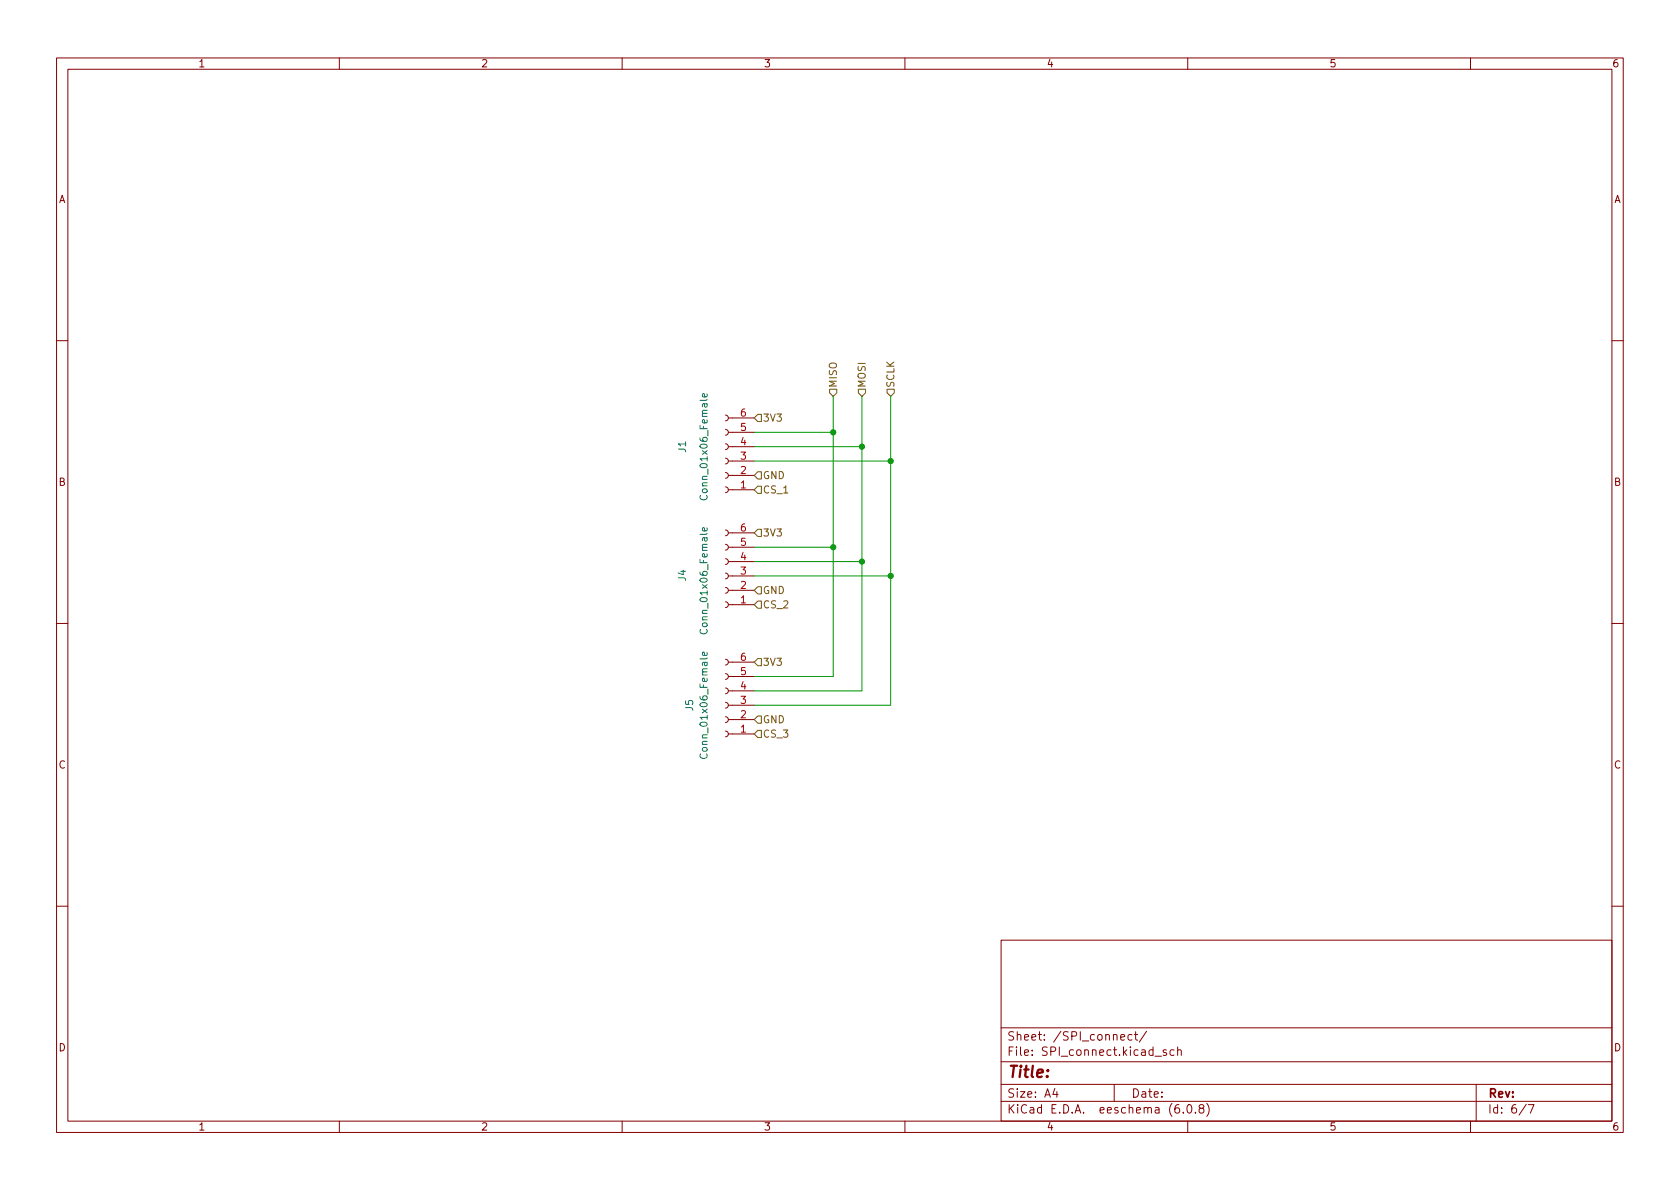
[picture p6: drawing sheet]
<svg xmlns="http://www.w3.org/2000/svg" width="297mm" height="210mm" viewBox="0 0 297 210" stroke-linecap="round" stroke-linejoin="round" font-family="sans-serif">
<g fill="none" stroke="#840000" stroke-width=".18">
<path d="M10 10.2h277v190.1h-277zM12 12.2h273v186.1h-273zM60 10.2v2M110 10.2v2M160 10.2v2M210 10.2v2M260 10.2v2M10 60.2h2M128.3 73.4l.3 .1 .2 .4-.2 .4-.3 .1M128.3 75.9l.3 .2 .2 .3-.2 .4-.3 .2M128.3 78.5l.3 .1 .2 .4-.2 .3-.3 .2M128.8 73.9h4.5"/>
<path d="M128.8 76.4h4.5M128.8 79h4.5M285 60.2h2M128.3 81l.3 .2 .2 .3-.2 .4-.3 .1M128.3 83.6l.3 .1 .2 .4-.2 .3-.3 .2M128.3 86.1l.3 .1 .2 .4-.2 .4-.3 .1M128.3 93.7l.3 .2 .2 .3-.2 .4-.3 .1M128.3 96.3l.3 .1 .2 .4-.2 .3-.3 .2M128.3 98.8l.3 .1 .2 .4-.2 .4-.3 .1M128.8 81.5h4.5M128.8 84.1h4.5M128.8 86.6h4.5"/>
<path d="M128.8 94.2h4.5M128.8 96.8h4.5M128.8 99.3h4.5M10 110.2h2M128.3 101.3l.3 .2 .2 .3-.2 .4-.3 .2M128.3 103.9l.3 .1 .2 .4-.2 .3-.3 .2M128.3 106.4l.3 .2 .2 .3-.2 .4-.3 .1M128.3 116.6l.3 .1 .2 .4-.2 .3-.3 .2M128.3 119.1l.3 .2 .2 .3-.2 .4-.3 .1M128.8 101.8h4.5M128.8 104.4h4.5M128.8 106.9h4.5"/>
<path d="M128.8 117.1h4.5M128.8 119.6h4.5M285 110.2h2M128.3 121.7l.3 .1 .2 .4-.2 .3-.3 .2M128.3 124.2l.3 .1 .2 .4-.2 .4-.3 .1M128.3 126.7l.3 .2 .2 .3-.2 .4-.3 .2M128.3 129.3l.3 .1 .2 .4-.2 .3-.3 .2M128.8 122.2h4.5M128.8 124.7h4.5M128.8 127.2h4.5M128.8 129.8h4.5M10 160.2h2"/>
<path d="M177 166.3h108v32h-108zM285 160.2h2M60 198.3v2M110 198.3v2M160 198.3v2M177 194.8h108M177 191.8h108M177 187.8h108M177 181.8h108M186.5 192.5l-.4 1h1M186.9 193v1M197 191.8v3"/>
<path d="M198.1 183.4l.8-.1-.1-.3-.4-.1-.3 .2 .1 .8h.6M200.1 183l-.4-.1-.3 .3v.4l.2 .3h.5M200.6 182.9h.5M200.8 182.4v1.3l.3 .2M202.7 182.4l-1.3 1.9M204.2 186.8h1.2M206.2 185.7l-.3-.1-.3 .2 .1 .3 .5 .1v.4h-.6M207.6 185.7l-.5-.1-.2 .3v.4l.1 .3h.6M208.2 185.8l.2-.2 .4 .1 .1 .9M208.2 185.1v1.5M208.4 195.3a.59 .59 0 0 0-.7 .7v.5l.2 .3h.4l.2-.1 .1-.5-.2-.2-.4-.1-.3 .3M209.2 196.7v.1"/>
<path d="M210 198.3v2M210.1 195.4l.1-.1a.81 .81 0 0 1 .6 .7 .81 .81 0 0 1-.3 .8h-.1a.81 .81 0 0 1-.6-.6 .81 .81 0 0 1 .3-.8zM211.4 196.7v.1M212.3 196l-.3-.3 .1-.2 .2-.2 .4 .1 .2 .2-.1 .2-.7 .2-.1 .3 .1 .4 .2 .1h.3l.3-.3v-.2l-.3-.3M213.4 195.1a1.72 1.72 0 0 1 0 2.3M260 198.3v2M261 191.8v6.5M269.9 195.3l-1.3 1.9M270.2 195.3h1l-.6 1.5"/>
</g>
<path d="M125 69.6v.4l-.1 .2-.7-.1v-.5h.3l.1 .6M123.9 87.6a.6 .6 0 0 0 .4 .8 .6 .6 0 0 0 .7-.6l-.1-.2M125 93.3v.4l-.1 .2-.7-.1v-.5h.3l.1 .6M123.9 111.3a.6 .6 0 0 0 .4 .8 .6 .6 0 0 0 .7-.6l-.1-.2M125 115.4v.3l-.1 .2-.7-.1v-.4l.3-.1 .1 .6M123.9 133.3a.6 .6 0 0 0 .4 .9 .6 .6 0 0 0 .7-.6l-.1-.3" fill="none" stroke="#006464" stroke-width=".18"/>
<path d="M134 73.3h.6v1.2h-.6l-.7-.6zM146.7 68.8h1.3v.7l-.7 .6-.6-.6zM151.8 68.8h1.2v.7l-.6 .6-.6-.6zM156.8 68.8h1.3v.7l-.6 .6-.7-.6zM134 93.6h.6v1.3h-.6l-.7-.7zM134 86h.6v1.2h-.6l-.7-.6zM134 83.4h.6v1.3h-.6l-.7-.6zM134 103.8h.6v1.2h-.6l-.7-.6zM134 106.3h.6v1.3h-.6l-.7-.7zM134 116.5h.6v1.2h-.6l-.7-.6zM134 126.6h.6v1.3h-.6l-.7-.7zM134 129.2h.6v1.2h-.6l-.7-.6z" fill="none" stroke="#725600" stroke-width=".18"/>
<path d="M133.3 79h19.1M133.3 76.4h14M147.3 70.1v49.5h-14M152.4 70.1v52.1h-19.1M157.5 70.1v54.6h-24.2M133.3 81.5h24.2M133.3 99.3h19.1M133.3 96.8h14M133.3 101.8h24.2" fill="none" stroke="#009600" stroke-width=".18"/>
<g fill="#009600" stroke="#009600" stroke-width=".18">
<circle cx="152.4" cy="99.3" r=".46"/>
<circle cx="147.3" cy="96.8" r=".46"/>
<circle cx="157.5" cy="101.8" r=".46"/>
<circle cx="152.4" cy="79" r=".46"/>
<circle cx="147.3" cy="76.4" r=".46"/>
<circle cx="157.5" cy="81.5" r=".46"/>
</g>
<text font-size="2.8" fill="#840000" x="178" y="190.6">Title:</text>
<g font-size="2.1" fill="#840000">
<text x="178" y="184">Sheet: /SPI_connect/</text>
<text x="178" y="186.7">File: SPI_connect.kicad_sch</text>
<text x="178" y="196.9">KiCad E.D.A. eeschema (6.0.8)</text>
<text x="178" y="194.1">Size: A4</text>
<text x="200" y="194.1">Date:</text>
<text x="263" y="194.1">Rev:</text>
<text x="263" y="196.9">Id: 6/7</text>
</g>
<g font-size="1.8" fill="#840000">
<text x="35" y="11.9">1</text>
<text x="85" y="11.9">2</text>
<text x="135" y="11.9">3</text>
<text x="185" y="11.9">4</text>
<text x="235" y="11.9">5</text>
<text x="285" y="11.9">6</text>
<text x="10.3" y="35.9">A</text>
<text x="285.3" y="35.9">A</text>
<text x="10.3" y="85.9">B</text>
<text x="285.3" y="85.9">B</text>
<text x="10.3" y="135.9">C</text>
<text x="285.3" y="135.9">C</text>
<text x="10.3" y="185.9">D</text>
<text x="285.3" y="185.9">D</text>
<text x="35" y="199.9">1</text>
<text x="85" y="199.9">2</text>
<text x="135" y="199.9">3</text>
<text x="185" y="199.9">4</text>
<text x="235" y="199.9">5</text>
<text x="285" y="199.9">6</text>
</g>
<g font-size="1.8" fill="#725600">
<text x="148" y="68.6" transform="rotate(-90 148 68.6)">MISO</text>
<text x="153" y="68.6" transform="rotate(-90 153 68.6)">MOSI</text>
<text x="158.1" y="68.6" transform="rotate(-90 158.1 68.6)">SCLK</text>
<text x="134.8" y="74.5">3V3</text>
<text x="134.8" y="87.2">CS_1</text>
<text x="134.8" y="84.7">GND</text>
<text x="134.8" y="94.9">3V3</text>
<text x="134.8" y="105">GND</text>
<text x="134.8" y="107.6">CS_2</text>
<text x="134.8" y="117.7">3V3</text>
<text x="134.8" y="127.9">GND</text>
<text x="134.8" y="130.4">CS_3</text>
</g>
<g font-size="1.8" fill="#a90000">
<text x="131" y="76.2">5</text>
<text x="131" y="73.7">6</text>
<text x="131" y="83.8">2</text>
<text x="131" y="81.3">3</text>
<text x="131" y="78.7">4</text>
<text x="131" y="86.4">1</text>
<text x="131" y="94">6</text>
<text x="131" y="101.6">3</text>
<text x="131" y="99.1">4</text>
<text x="131" y="96.5">5</text>
<text x="131" y="106.7">1</text>
<text x="131" y="104.1">2</text>
<text x="131" y="119.4">5</text>
<text x="131" y="116.8">6</text>
<text x="131" y="124.5">3</text>
<text x="131" y="121.9">4</text>
<text x="131" y="129.5">1</text>
<text x="131" y="127">2</text>
</g>
<g font-size="1.8" fill="#006464">
<text x="121.3" y="80" transform="rotate(-90 121.3 80)">J1</text>
<text x="125.1" y="87.7" transform="rotate(-90 125.1 87.7)">Conn_01x06_Female</text>
<text x="121.3" y="102.7" transform="rotate(-90 121.3 102.7)">J4</text>
<text x="125.1" y="111.4" transform="rotate(-90 125.1 111.4)">Conn_01x06_Female</text>
<text x="122.6" y="125.7" transform="rotate(-90 122.6 125.7)">J5</text>
<text x="125.1" y="133.5" transform="rotate(-90 125.1 133.5)">Conn_01x06_Female</text>
</g>
</svg>
